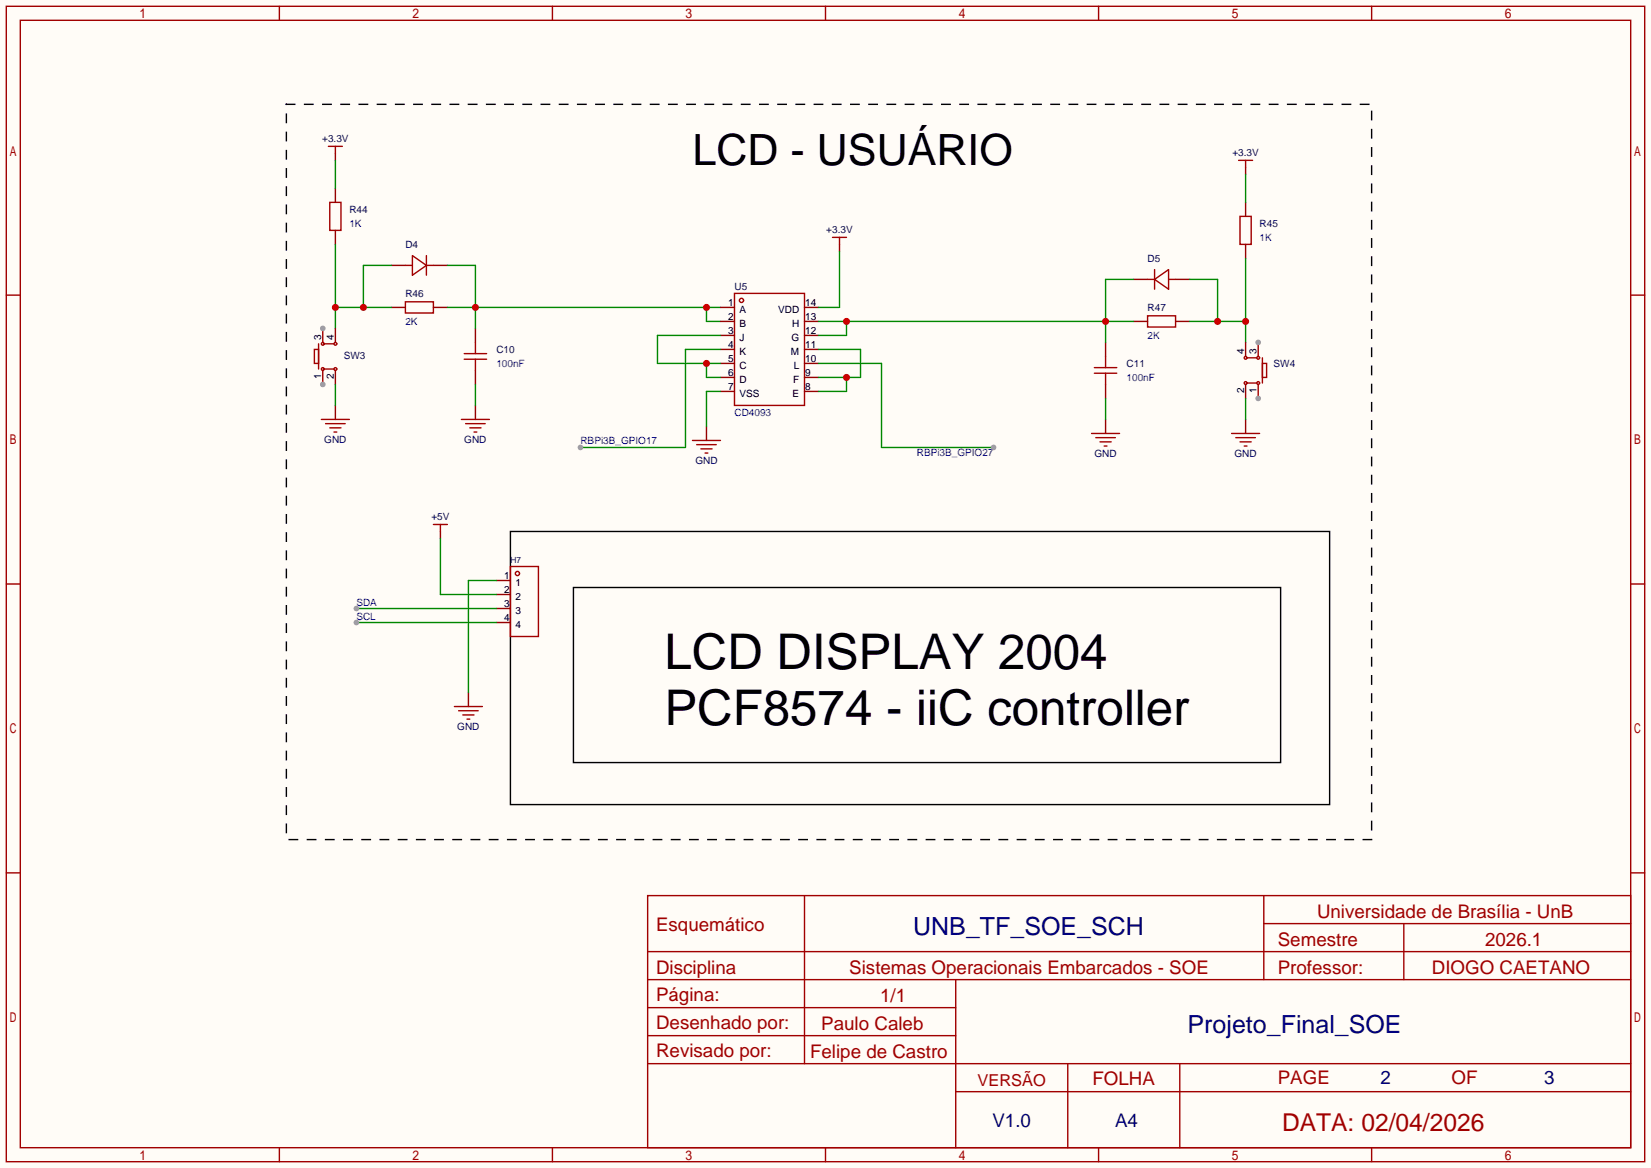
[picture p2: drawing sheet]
<svg xmlns="http://www.w3.org/2000/svg" width="299mm" height="212mm" viewBox="0 0 299 212" stroke-linecap="round" stroke-linejoin="round" font-family="sans-serif">
<path d="M0 0h299.5v211.8h-299.5z" fill="#fffcf7"/>
<g fill="none" stroke="#a10000" stroke-width=".25">
<path d="M1.1 1.1h297.2v209.6h-297.2zM3.7 3.7h292.1v204.5h-292.1zM50.7 1.1v2.6M100.2 1.1v2.6M149.7 1.1v2.6M199.3 1.1v2.6M248.8 1.1v2.6M59.8 36.7h2v5.1h-2zM224.9 39.2h2v5.1h-2zM1.1 53.5h2.6M73.5 54.7h5.1v2.1h-5.1zM73.5 48.1h1.3"/>
<path d="M74.8 46.4l2.5 1.7-2.5 1.8zM77.3 48.1h1.3M77.3 46.4v3.5M208.2 57.3h5v2h-5zM208.2 50.7h1.2M209.4 50.7l2.6-1.8v3.6zM209.4 48.9v3.6M212 50.7h1.2M295.8 53.5h2.5M84.2 64.1h4.1M84.2 65.2h4.1M86.2 62.1v2"/>
<path d="M86.2 65.2v2M198.5 66.7h4.1M198.5 67.7h4.1M200.5 64.6v2.1M200.5 67.7v2M1.1 105.9h2.6M295.8 105.9h2.5M1.1 158.3h2.6M295.8 158.3h2.5M117.5 162.4h178.3v45.8h-178.3zM117.5 177.7h178.3M117.5 172.6h178.3"/>
<path d="M145.9 162.4v30.5M173.4 177.7v30.5M229.2 162.4v15.3M229.2 167.5h66.6M254.6 167.5v10.2M117.5 182.8h55.9M117.5 192.9h178.3M117.5 187.8h55.9M173.4 198h122.4M193.7 192.9v15.3M214 192.9v15.3M50.7 208.2v2.5"/>
<path d="M100.2 208.2v2.5M149.7 208.2v2.5M199.3 208.2v2.5M248.8 208.2v2.5"/>
</g>
<g fill="none" stroke="#870000" stroke-width=".25">
<path d="M60.8 34.2v2.5M225.9 36.7v2.5M60.8 41.8v2.5M71 55.8h2.5M71 48.1h2.5M78.6 55.8h2.6M78.6 48.1h2.6M86.2 59.6v2.5M205.6 58.3h2.6M205.6 50.7h2.6M213.2 58.3h2.6M213.2 50.7h2.6"/>
<path d="M225.9 44.3v2.6M86.2 67.2v2.5M200.5 62.1v2.5M200.5 69.7v2.6"/>
</g>
<path d="M81.2 55.8h49.5M81.2 48.1h5v11.5M128.1 55.8v2.5h2.6" fill="none" stroke="#008700" stroke-width=".25"/>
<g fill="#c00">
<circle cx="128.1" cy="55.8" r=".63"/>
<circle cx="86.2" cy="55.8" r=".63"/>
</g>
<path d="M215.8 58.3h10.1M215.8 50.7h5.1v7.6M225.9 46.9v15.2" fill="none" stroke="#008700" stroke-width=".25"/>
<g fill="#c00">
<circle cx="225.9" cy="58.3" r=".63"/>
<circle cx="220.9" cy="58.3" r=".63"/>
</g>
<path d="M60.8 44.3v15.3M60.8 55.8h10.2M71 48.1h-5.1v7.7" fill="none" stroke="#008700" stroke-width=".25"/>
<g fill="#c00">
<circle cx="60.8" cy="55.8" r=".63"/>
<circle cx="65.9" cy="55.8" r=".63"/>
</g>
<path d="M60.8 27.8v1.3M225.9 30.4v1.2M152.3 44.3v1.3M60.8 73.5v2.6M86.2 73.5v2.6M128.1 77.3v2.6M200.5 76.1v2.5M225.9 62.1v2.5M225.9 76.1v2.5M228.2 62.1v2.5M79.9 96.4v1.3M85 125.6v2.5" fill="none" stroke="#870000" stroke-width=".25"/>
<g fill="none" stroke="#a10000" stroke-width=".25">
<path d="M59.6 26.5h2.5M60.8 26.5v1.3M224.7 29.1h2.5M225.9 29.1v1.3M151 43.1h2.5M152.3 43.1v1.2M58.3 76.1h5.1M59.1 76.8h3.5M59.8 77.6h2M60.6 78.4h.5M83.7 76.1h5.1M84.5 76.8h3.5"/>
<path d="M85.2 77.6h2M86 78.4h.5M125.6 79.9h5.1M198 78.6h5.1M198.8 79.4h3.5M223.4 78.6h5.1M224.2 79.4h3.5M78.6 95.1h2.6M79.9 95.1v1.3M126.4 80.6h3.5M127.1 81.4h2.1M127.9 82.2h.5"/>
<path d="M199.5 80.1h2M200.3 80.9h.5M224.9 80.1h2M225.7 80.9h.5M82.4 128.1h5.1M83.2 128.9h3.5M83.9 129.7h2.1M84.7 130.4h.5"/>
</g>
<path d="M60.8 29.1v5.1M225.9 31.6v5.1M86.2 69.7v3.8M200.5 72.3v3.8" fill="none" stroke="#008700" stroke-width=".25"/>
<circle cx="228.2" cy="62.1" r=".51" fill="#999"/>
<path d="M225.9 69.7v2.6M228.2 69.7v2.6" fill="none" stroke="#870000" stroke-width=".25"/>
<circle cx="228.2" cy="72.3" r=".51" fill="#999"/>
<g fill="none" stroke="#a10000" stroke-width=".25">
<path d="M226.2 69.5h1.8M226.2 64.9h1.8M229 65.9h.7v2.6h-.7zM229 64.9v4.6"/>
<circle cx="225.9" cy="69.5" r=".25"/>
<circle cx="225.9" cy="64.9" r=".25"/>
<circle cx="228.2" cy="64.9" r=".25"/>
<circle cx="228.2" cy="69.5" r=".25"/>
</g>
<path d="M58.5 59.6v2.5M60.8 59.6v2.5" fill="none" stroke="#870000" stroke-width=".25"/>
<circle cx="58.5" cy="59.6" r=".51" fill="#999"/>
<path d="M58.5 67.2v2.5M60.8 67.2v2.5" fill="none" stroke="#870000" stroke-width=".25"/>
<circle cx="58.5" cy="69.7" r=".51" fill="#999"/>
<g fill="none" stroke="#a10000" stroke-width=".25">
<path d="M133.2 53.2h12.7v20.3h-12.7zM57 63.4h.8v2.5h-.8zM57.8 62.4v4.5M58.8 66.9h1.8M58.8 62.4h1.8"/>
<circle cx="134.5" cy="54.5" r=".38"/>
<circle cx="58.5" cy="66.9" r=".25"/>
<circle cx="58.5" cy="62.4" r=".25"/>
<circle cx="60.8" cy="66.9" r=".25"/>
<circle cx="60.8" cy="62.4" r=".25"/>
</g>
<path d="M60.8 69.7v3.8M128.1 65.9v2.6h2.6M130.7 60.8h-11.4v5.1h11.4M225.9 72.3v3.8" fill="none" stroke="#008700" stroke-width=".25"/>
<g fill="none" stroke="#870000" stroke-width=".25">
<path d="M130.7 55.8h2.5M130.7 58.3h2.5M145.9 55.8h2.6M145.9 58.3h2.6M130.7 60.8h2.5M130.7 63.4h2.5M130.7 65.9h2.5M130.7 68.5h2.5M130.7 71h2.5M145.9 60.8h2.6M145.9 63.4h2.6M145.9 65.9h2.6"/>
<path d="M145.9 68.5h2.6M145.9 71h2.6"/>
</g>
<circle cx="128.1" cy="65.9" r=".63" fill="#c00"/>
<path d="M130.7 63.4h-6.4v17.8h-19" fill="none" stroke="#008700" stroke-width=".25"/>
<circle cx="105.3" cy="81.2" r=".51" fill="#999"/>
<path d="M148.5 58.3h57.1M152.3 45.6v10.2h-3.8M153.5 58.3v2.5h-5M205.6 50.7h-5.1v11.4M130.7 71h-2.6v6.3" fill="none" stroke="#008700" stroke-width=".25"/>
<g fill="#c00">
<circle cx="200.5" cy="58.3" r=".63"/>
<circle cx="153.5" cy="58.3" r=".63"/>
</g>
<path d="M148.5 63.4h7.6v5.1h-7.6M153.5 68.5v2.5h-5" fill="none" stroke="#008700" stroke-width=".25"/>
<circle cx="153.5" cy="68.5" r=".63" fill="#c00"/>
<path d="M148.5 65.9h11.4v15.3h20.3" fill="none" stroke="#008700" stroke-width=".25"/>
<circle cx="180.2" cy="81.2" r=".51" fill="#999"/>
<path d="M92.6 96.4h148.6v49.5h-148.6zM104 106.6h128.3v31.7h-128.3z" fill="none" stroke="#000" stroke-width=".25"/>
<g fill="none" stroke="#a10000" stroke-width=".25">
<path d="M92.6 102.7h5.1v12.7h-5.1z"/>
<circle cx="93.9" cy="104" r=".38"/>
</g>
<path d="M90 105.3h2.6M90 107.8h2.6M90 110.4h2.6M90 112.9h2.6" fill="none" stroke="#870000" stroke-width=".25"/>
<path d="M79.9 97.7v10.1h10.1M64.6 110.4h25.4M90 105.3h-5v20.3" fill="none" stroke="#008700" stroke-width=".25"/>
<circle cx="64.6" cy="110.4" r=".51" fill="#999"/>
<path d="M64.6 112.9h25.4" fill="none" stroke="#008700" stroke-width=".25"/>
<circle cx="64.6" cy="112.9" r=".51" fill="#999"/>
<path d="M51.9 18.9h196.9v133.4h-196.9z" fill="none" stroke="#000" stroke-width=".25" stroke-dasharray="1.5 1.8"/>
<g font-size="8.9">
<text x="120.5" y="121.4">LCD DISPLAY 2004</text>
<text x="120.5" y="131.4">PCF8574 - iiC controller</text>
</g>
<text font-size="7.8" x="125.6" y="29.9">LCD - USUÁRIO</text>
<g font-size="4.5" fill="#000080">
<text x="165.6" y="169.5">UNB_TF_SOE_SCH</text>
<text x="215.4" y="187.3">Projeto_Final_SOE</text>
</g>
<text font-size="4.5" fill="#a00000" x="232.5" y="205.1">DATA: 02/04/2026</text>
<g font-size="3.4" fill="#a00000">
<text x="238.9" y="166.5">Universidade de Brasília - UnB</text>
<text x="119" y="168.9">Esquemático</text>
<text x="231.8" y="171.5">Semestre</text>
<text x="269.4" y="171.5">2026.1</text>
<text x="119" y="176.6">Disciplina</text>
<text x="154.1" y="176.6">Sistemas Operacionais Embarcados - SOE</text>
<text x="231.8" y="176.6">Professor:</text>
<text x="259.7" y="176.6">DIOGO CAETANO</text>
<text x="119" y="181.6">Página:</text>
<text x="159.6" y="181.7">1/1</text>
<text x="119" y="191.7">Revisado por:</text>
<text x="119" y="186.7">Desenhado por:</text>
<text x="146.9" y="191.9">Felipe de Castro</text>
<text x="149" y="186.8">Paulo Caleb</text>
<text x="198.2" y="196.8">FOLHA</text>
<text x="231.8" y="196.6">PAGE</text>
<text x="263.3" y="196.6">OF</text>
</g>
<g font-size="3.4" fill="#000080">
<text x="250.4" y="196.6">2</text>
<text x="280.1" y="196.6">3</text>
<text x="180" y="204.4">V1.0</text>
<text x="202.3" y="204.4">A4</text>
</g>
<text font-size="3" fill="#a00000" x="177.3" y="196.9">VERSÃO</text>
<g font-size="1.8" fill="#000080">
<text x="58.4" y="25.7">+3.3V</text>
<text x="223.5" y="28.3">+3.3V</text>
<text x="63.4" y="38.7">R44</text>
<text x="228.5" y="41.2">R45</text>
<text x="73.5" y="45">D4</text>
<text x="149.9" y="42.3">+3.3V</text>
<text x="208.2" y="47.6">D5</text>
<text x="73.5" y="53.9">R46</text>
<text x="133.2" y="52.7">U5</text>
<text x="208.2" y="56.5">R47</text>
<text x="62.4" y="65.1">SW3</text>
<text x="90" y="64.1">C10</text>
<text x="204.3" y="66.6">C11</text>
<text x="231" y="66.6">SW4</text>
<text x="58.8" y="80.4">GND</text>
<text x="84.2" y="80.4">GND</text>
<text x="198.5" y="82.9">GND</text>
<text x="223.9" y="82.9">GND</text>
<text x="126.1" y="84.2">GND</text>
<text x="78.2" y="94.3">+5V</text>
<text x="82.9" y="132.4">GND</text>
</g>
<g font-size="1.8" fill="#00f">
<text x="63.4" y="41.2">1K</text>
<text x="228.5" y="43.8">1K</text>
<text x="73.5" y="59">2K</text>
<text x="208.2" y="61.6">2K</text>
<text x="90" y="66.6">100nF</text>
<text x="204.3" y="69.2">100nF</text>
<text x="133.2" y="75.5">CD4093</text>
<text x="105.3" y="80.6">RBPi3B_GPIO17</text>
<text x="166.3" y="82.6">RBPi3B_GPIO27</text>
<text x="64.6" y="109.8">SDA</text>
<text x="64.6" y="112.4">SCL</text>
</g>
<g font-size="1.8">
<text x="132.1" y="55.4">1</text>
<text x="132.1" y="58">2</text>
<text x="134.2" y="56.7">A</text>
<text x="134.2" y="59.3">B</text>
<text x="141.2" y="56.7">VDD</text>
<text x="143.7" y="59.3">H</text>
<text x="146" y="58">13</text>
<text x="146" y="55.4">14</text>
<text x="58.3" y="61.6" transform="rotate(-90 58.3 61.6)">3</text>
<text x="60.5" y="61.6" transform="rotate(-90 60.5 61.6)">4</text>
<text x="132.1" y="60.5">3</text>
<text x="132.1" y="63.1">4</text>
<text x="132.1" y="65.6">5</text>
<text x="134.2" y="61.8">J</text>
<text x="134.2" y="64.3">K</text>
<text x="143.5" y="64.3">M</text>
<text x="143.6" y="61.8">G</text>
<text x="146" y="65.6">10</text>
<text x="146" y="63.1">11</text>
<text x="146" y="60.5">12</text>
<text x="225.6" y="64.1" transform="rotate(-90 225.6 64.1)">4</text>
<text x="227.9" y="64.1" transform="rotate(-90 227.9 64.1)">3</text>
<text x="58.3" y="68.7" transform="rotate(-90 58.3 68.7)">1</text>
<text x="60.5" y="68.7" transform="rotate(-90 60.5 68.7)">2</text>
<text x="132.1" y="68.1">6</text>
<text x="132.1" y="70.7">7</text>
<text x="134.2" y="66.9">C</text>
<text x="134.2" y="69.4">D</text>
<text x="134.2" y="72">VSS</text>
<text x="143.8" y="72">E</text>
<text x="143.9" y="69.4">F</text>
<text x="144" y="66.9">L</text>
<text x="146" y="70.7">8</text>
<text x="146" y="68.1">9</text>
<text x="225.6" y="71.2" transform="rotate(-90 225.6 71.2)">2</text>
<text x="227.9" y="71.2" transform="rotate(-90 227.9 71.2)">1</text>
<text x="91.4" y="105">1</text>
<text x="91.4" y="107.5">2</text>
<text x="93.5" y="106.2">1</text>
<text x="91.4" y="110.1">3</text>
<text x="91.4" y="112.6">4</text>
<text x="93.5" y="108.8">2</text>
<text x="93.5" y="111.3">3</text>
<text x="93.5" y="113.9">4</text>
</g>
<text font-size="1.5" fill="#000080" x="92.6" y="102.2">H7</text>
</svg>
